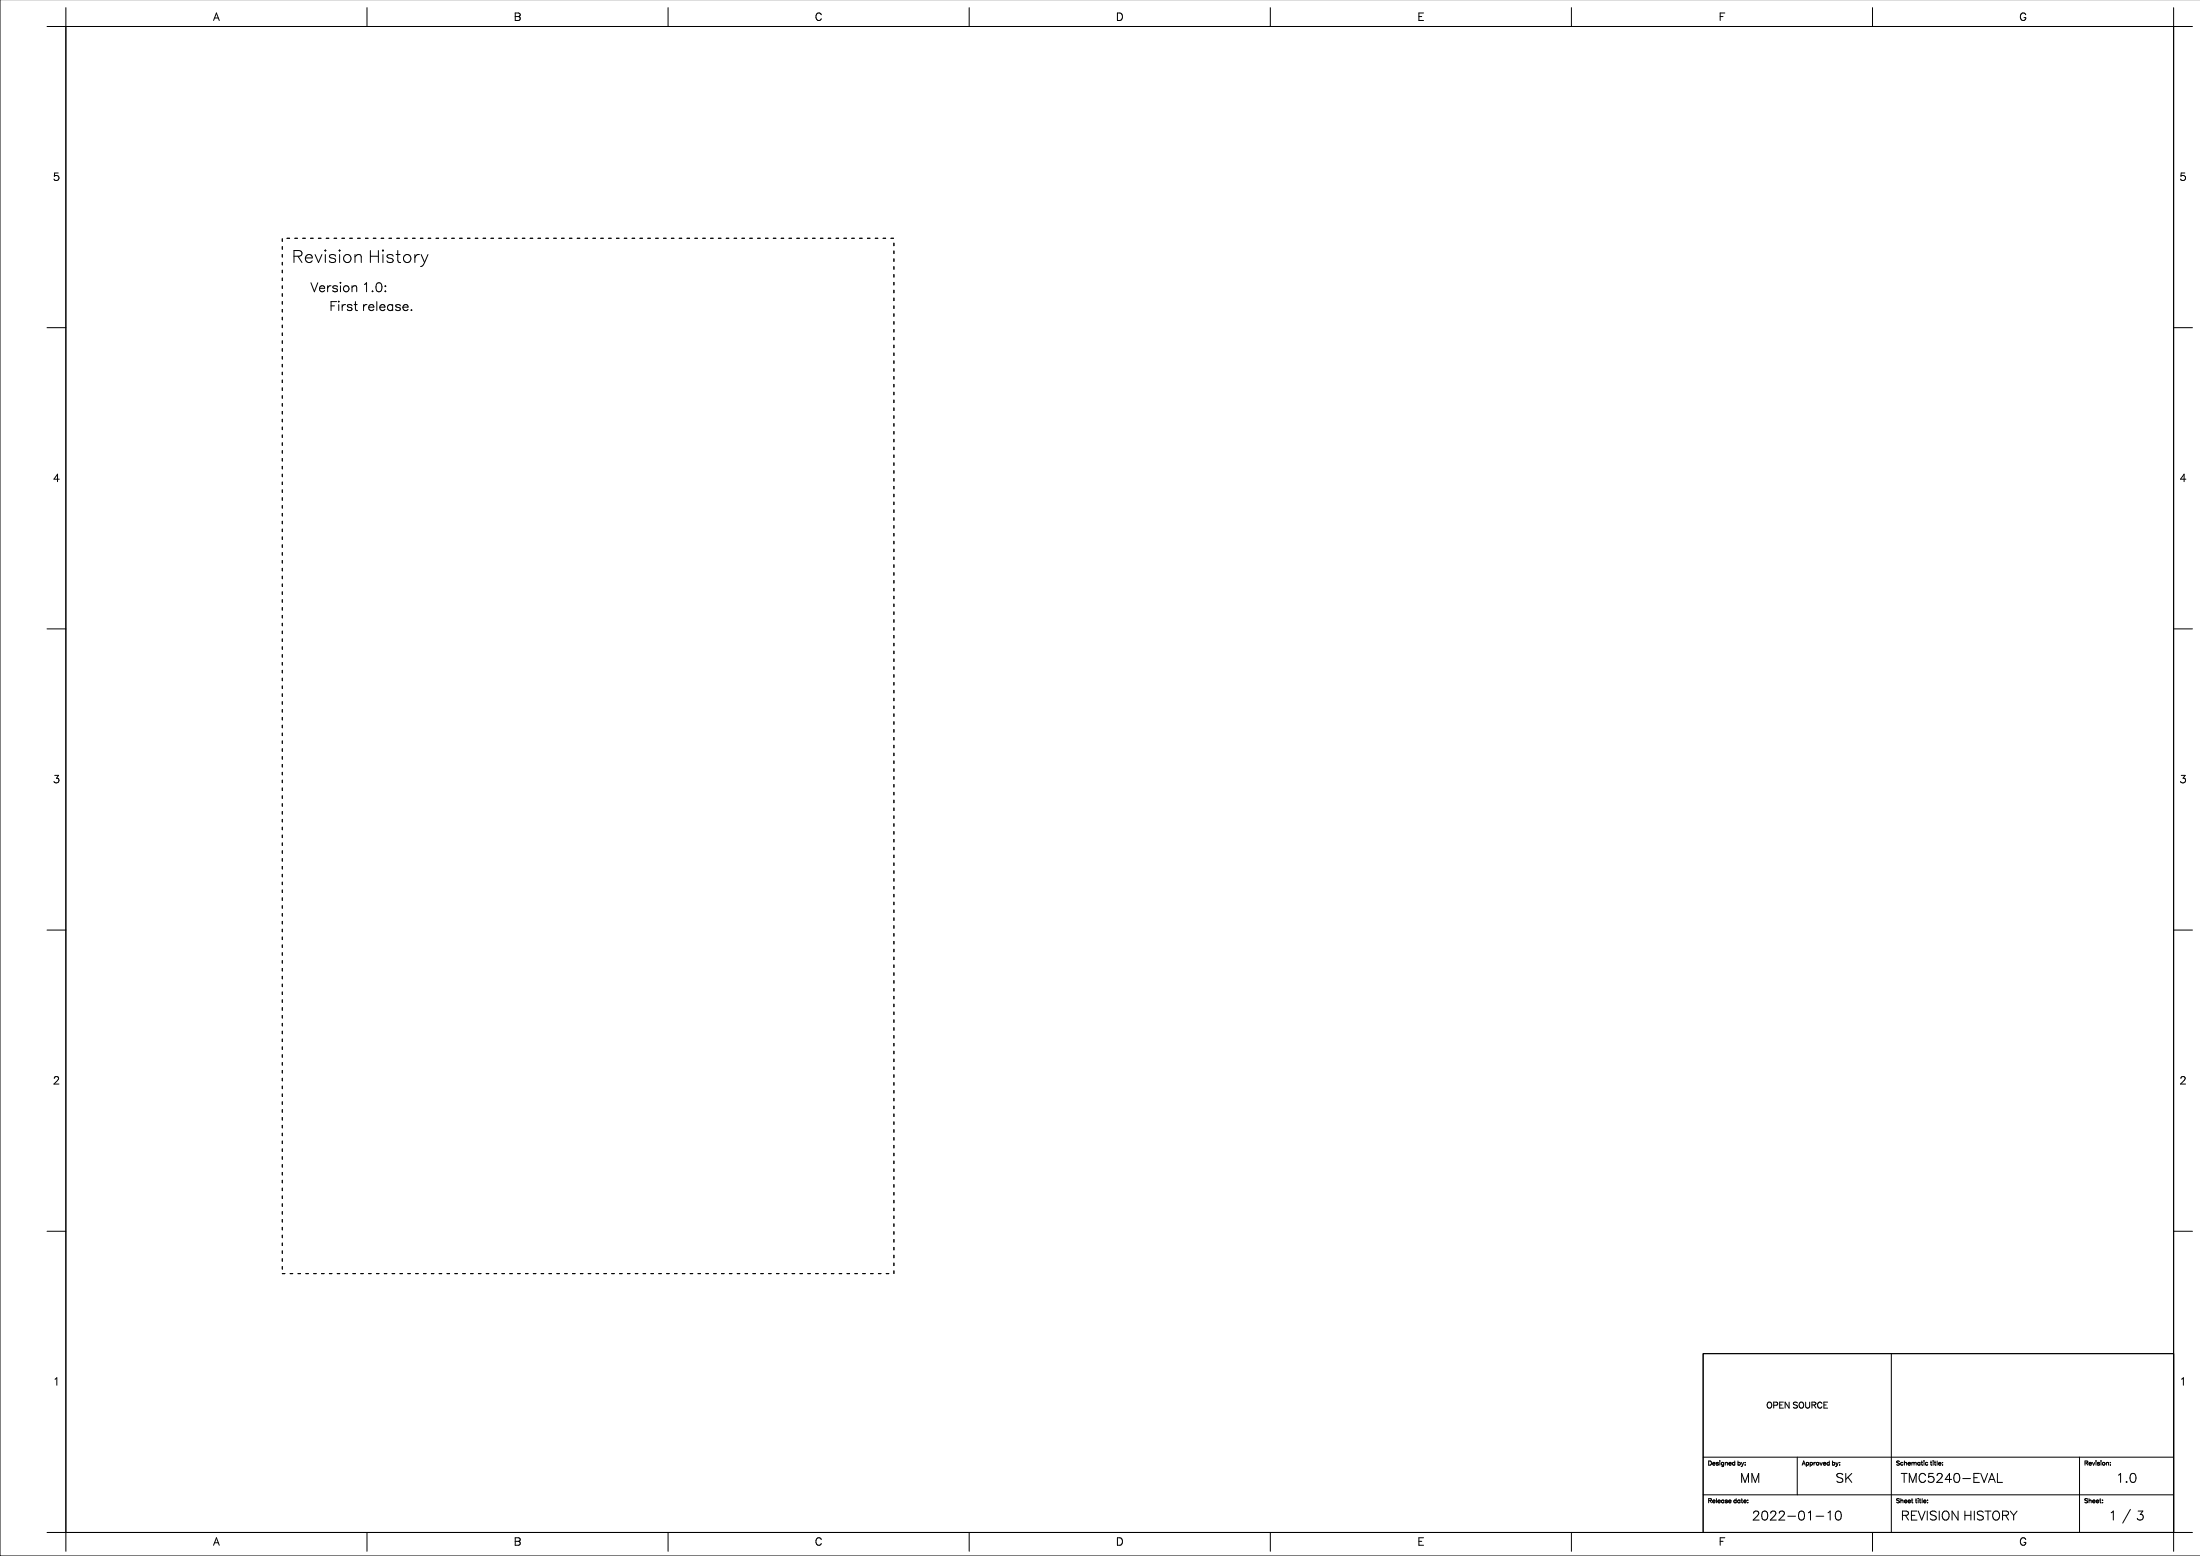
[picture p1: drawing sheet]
<svg xmlns="http://www.w3.org/2000/svg" width="594mm" height="420mm" viewBox="0 0 594 420" stroke-linecap="round" stroke-linejoin="round" font-family="sans-serif">
<g fill="none" stroke="#000" stroke-width=".27">
<path d="M0 -.1v419.9h593.8M17.8 7.1h568.8v406.4h-568.8zM17.8 2.1v5h-5.1M99 2.1v5M180.3 2.1v5M261.6 2.1v5M342.8 2.1v5M424.1 2.1v5M505.3 2.1v5M586.6 2.1v5h5.1M12.7 88.4h5.1M586.6 88.4h5.1"/>
<path d="M12.7 169.7h5.1M586.6 169.7h5.1M12.7 250.9h5.1M586.6 250.9h5.1M12.7 332.2h5.1M586.6 332.2h5.1M459.6 365.2h127v48.3h-127zM510.4 365.2v48.3M459.6 393.1h127M485 393.1v10.2M561.2 393.1v20.4M12.7 413.5h5.1v5"/>
<path d="M99 413.5v5M180.3 413.5v5M261.6 413.5v5M342.8 413.5v5M424.1 413.5v5M459.6 403.3h127M505.3 413.5v5M574.9 407.2l-2 3.7M591.7 413.5h-5.1v5"/>
</g>
<path d="M76.2 64.3h165v279.3h-165z" fill="none" stroke="#000" stroke-width=".27" stroke-dasharray=".7 1.4"/>
<g font-size="4.9">
<text x="78.7" y="69.9">Revi</text>
<text x="88.4" y="69.9">si</text>
<text x="92.3" y="69.9">on H</text>
<text x="102.7" y="69.9">i</text>
<text x="104" y="69.9">st</text>
<text x="108.4" y="69.9">ory</text>
</g>
<g font-size="3.5">
<text x="83.8" y="78.1">Version 1</text>
<text x="88.9" y="83.1">First rel</text>
<text x="100" y="78.1">.0:</text>
<text x="102.2" y="83.1">ease.</text>
<text x="469.6" y="399.3">MM</text>
<text x="495.4" y="399.3">SK</text>
<text x="513" y="399.3">TMC524</text>
<text x="526.9" y="399.3">0-EVAL</text>
<text x="571" y="399.3">1</text>
<text x="573.3" y="399.3">.0</text>
<text x="472.8" y="409.5">2022-01</text>
<text x="489.6" y="409.5">-1</text>
<text x="495" y="409.5">0</text>
<text x="513" y="409.5">REVI</text>
<text x="520.6" y="409.5">SI</text>
<text x="523.8" y="409.5">ON</text>
<text x="529.8" y="409.5">H</text>
<text x="532.4" y="409.5">I</text>
<text x="533.3" y="409.5">STORY</text>
<text x="569.1" y="409.5">1</text>
<text x="572.6" y="409.5">/ 3</text>
</g>
<g font-size="2.8">
<text x="57.5" y="5">A</text>
<text x="138.7" y="5">B</text>
<text x="219.9" y="5">C</text>
<text x="301.2" y="5">D</text>
<text x="382.5" y="5">E</text>
<text x="463.8" y="5">F</text>
<text x="545" y="5">G</text>
<text x="14.3" y="48.2">5</text>
<text x="588.2" y="48.2">5</text>
<text x="14.3" y="129.4">4</text>
<text x="588.2" y="129.4">4</text>
<text x="14.3" y="210.7">3</text>
<text x="588.2" y="210.7">3</text>
<text x="14.3" y="291.9">2</text>
<text x="588.2" y="291.9">2</text>
<text x="14.3" y="373.2">1</text>
<text x="588.2" y="373.2">1</text>
<text x="57.5" y="416.4">A</text>
<text x="138.7" y="416.4">B</text>
<text x="219.9" y="416.4">C</text>
<text x="301.2" y="416.4">D</text>
<text x="382.5" y="416.4">E</text>
<text x="463.8" y="416.4">F</text>
<text x="545" y="416.4">G</text>
</g>
<text font-size="2.5" x="476.7" y="379.4">OPEN SOURCE</text>
<g font-size="1.8">
<text x="460.9" y="394.9">Designed by:</text>
<text x="486.3" y="394.9">Approved by:</text>
<text x="511.7" y="394.9">Schematic title:</text>
<text x="562.5" y="394.9">Revision:</text>
<text x="460.9" y="405">Release date:</text>
<text x="511.7" y="405">Sheet title:</text>
<text x="562.5" y="405">Sheet:</text>
</g>
</svg>
